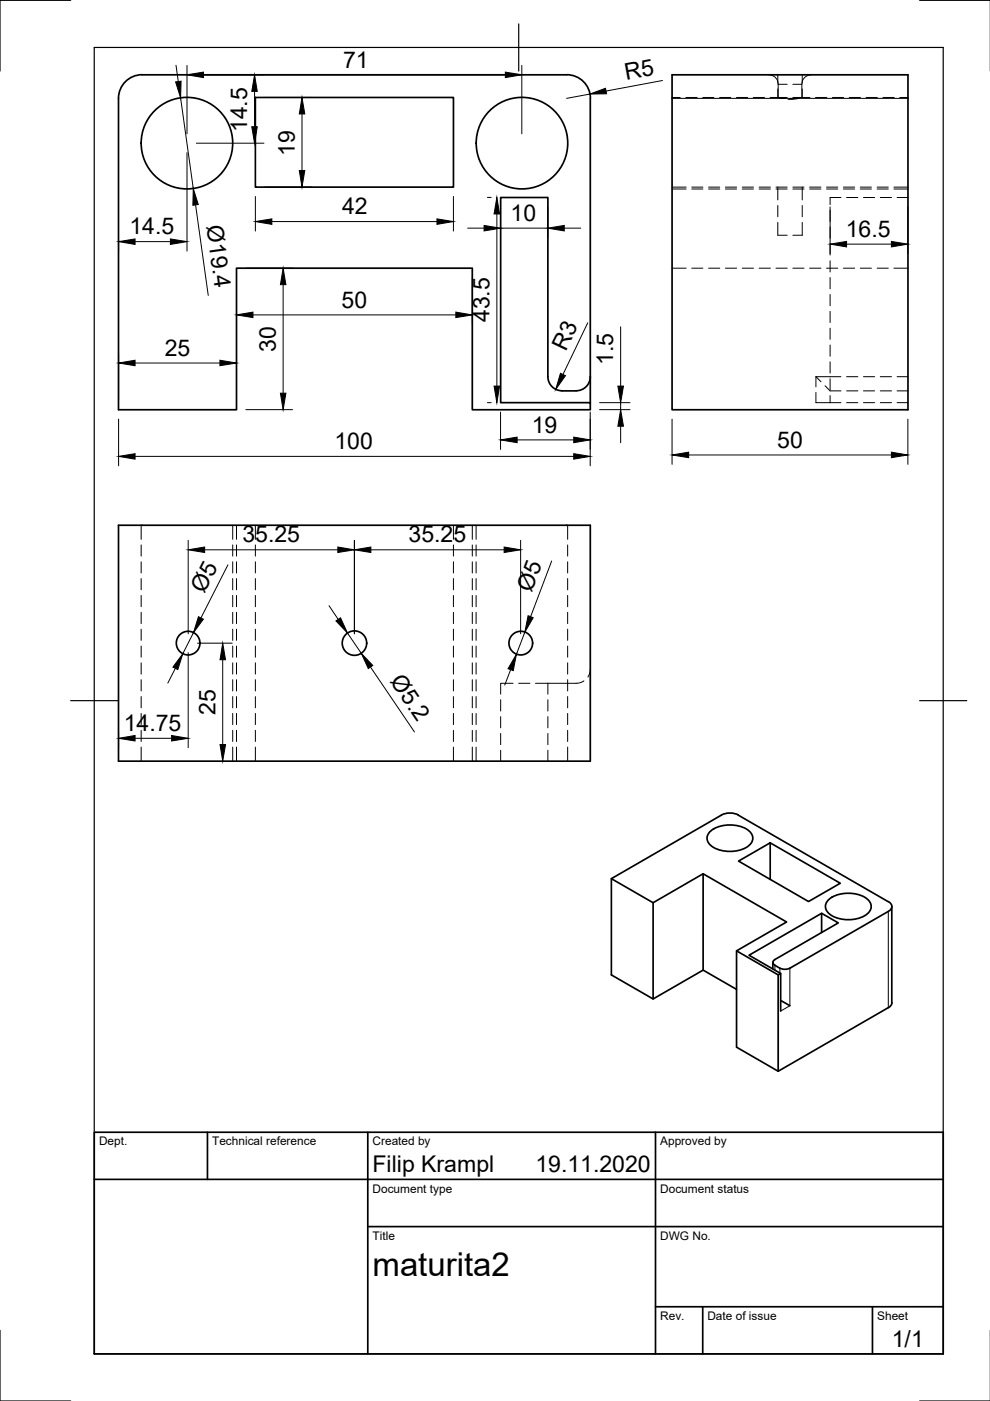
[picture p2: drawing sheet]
<svg xmlns="http://www.w3.org/2000/svg" width="210mm" height="297mm" viewBox="0 0 210 297" stroke-linecap="round" stroke-linejoin="round" font-family="sans-serif">
<!-- layer: Visible -->
<g fill="none" stroke="#000" stroke-width=".36">
<path d="M142.5 15.9h50v71h-50zM54.1 20.7h42v19h-42zM125.2 20.9v64.5M125.2 20.8a5 5 0 0 0-5-4.9l-90.1-.1a5 5 0 0 0-5 5.1v66h25v-30h50v30h25.1v-1.5h-19v-43.5h10v38a2.99 2.99 0 0 0 3 3M125.2 79.9a2.99 2.99 0 0 1-3 3M119.1 82.9h3.1M25.1 111.4h100.1v50h-100.1zM150.7 176.2a7.1 7.1 0 0 1 8.1 0 2.01 2.01 0 0 1 .8 1.9 2.01 2.01 0 0 1-1.4 1.6 7.3 7.3 0 0 1-7.5-.4 1.89 1.89 0 0 1 0-3.1zM163.3 178.7v7.7M129.6 186.3l8.9 5.1 10.6-6.1 17.7 10.2-10.6 6.1 8.8 5.1 .5-.3-6.7-3.9 15.4-8.9 3.5 2.1-13.4 7.7a.64 .64 0 0 0-.4 .6 .64 .64 0 0 0 .4 .6l1.1 .7M138.5 191.4v20.4M149.1 185.3v20.4"/>
<path d="M156.6 182.6l6.7-3.9 14.9 8.6-6.8 3.8zM174.2 193.6v4.1M175.8 190.6a7.1 7.1 0 0 1 8.1 0 2.01 2.01 0 0 1 .8 2 2.01 2.01 0 0 1-1.4 1.6 7.3 7.3 0 0 1-7.5-.5 1.89 1.89 0 0 1 0-3.1zM188.3 191.2l-31.8-18.4a3.9 3.9 0 0 0-3.5 0l-23.4 13.5v20.4l8.9 5.1 10.6-6.1 7.1 4.1M188.3 193.2l-20.8 12.1M188.4 191.2a1.08 1.08 0 0 1 .7 1 1.08 1.08 0 0 1-.7 1M189.1 192.2v20.4M156.2 201.6v20.4l8.8 5.1M163.9 204.1v1.3M165 206.7v20.4l23.3-13.5M165.4 205.3a2.33 2.33 0 0 0 2.1 0M165.5 212.1l2 1.1"/>
<path d="M165.5 206.4v8M189.1 212.6a1.26 1.26 0 0 1-.7 1"/>
<circle cx="39.6" cy="30.4" r="9.7"/>
<circle cx="110.7" cy="30.4" r="9.7"/>
<circle cx="39.9" cy="136.4" r="2.51"/>
<circle cx="75.2" cy="136.4" r="2.59"/>
<circle cx="110.4" cy="136.4" r="2.51"/>
</g>
<!-- layer: Hidden -->
<g fill="none" stroke="#000" stroke-width=".21">
<path d="M163 15.9a1.97 1.97 0 0 1 2 2v2.8M164.9 15.9v1.8M164.9 18.9v1.8M170.1 15.9v1.8M170.1 18.9v1.8M172 15.9a1.97 1.97 0 0 0-2 2v2.8M142.5 20.7h1.7M142.5 39.7h3M145.4 20.7h2.4M146.7 39.7h2.3M149 20.7h2.4M150.2 39.7h2.4"/>
<path d="M152.6 20.7h2.3M153.8 39.7h2.4M156.1 20.7h2.4M157.4 39.7h2.4M159.7 20.7h2.4M161 39.7h2.3M163.3 20.7h3.6M164.5 39.7h2.4M164.9 39.7v2.7M166.5 20.9l-1.5-.2 .9 .2M168.1 20.7h3.6M168.1 39.7h2.4"/>
<path d="M169.4 20.8l-1.9 .1M169.4 20.8l-2.3 .2M170.1 39.7v2.7M171.7 39.7h2.4M172.9 20.7h2.4M175.2 39.7h2.4M176.5 20.7h2.4M178.8 39.7h2.4M180.1 20.7h2.3M182.4 39.7h2.4M183.6 20.7h2.4M186 39.7h2.3"/>
<path d="M187.2 20.7h2.4M189.5 39.7h3M190.8 20.7h1.7M142.5 56.9h3M142.5 40.1h3M146.7 56.9h2.3M146.7 40.1h2.3M150.2 56.9h2.4M150.2 40.1h2.4M153.8 56.9h2.4M153.8 40.1h2.4M157.4 56.9h2.4"/>
<path d="M157.4 40.1h2.4M161 56.9h2.3M161 40.1h2.3M164.5 56.9h2.4M164.5 40.1h2.4M164.9 47.1v2.8h2M164.9 43.6v2.4M168.1 56.9h2.4M168.1 40.1h2.4M170.1 47.1v2.8h-2M170.1 43.6v2.4M171.7 56.9h2.4"/>
<path d="M171.7 40.1h2.4M175.2 56.9h2.4M175.2 40.1h2.4M176 44.6v2.4M176 48.1v2.4M176 51.7v2.4M176 55.3v2.4M176 58.9v2.3M178.3 41.9h-2.3v1.5M178.8 56.9h2.4M178.8 40.1h2.4M179.5 41.9h2.4"/>
<path d="M182.4 56.9h2.4M182.4 40.1h2.4M183.1 41.9h2.3M186 56.9h2.3M186 40.1h2.3M186.6 41.9h2.4M189.5 56.9h3M189.5 40.1h3M190.2 41.9h2.3M173 79.9l1.1 1M176 62.4v2.4M176 66v2.4"/>
<path d="M176 69.6v2.4M176 73.1v2.4M176 76.7v2.4M173 85.4h3M174.9 81.8l1.1 1.1h2.3M176 85.4h2.3M176 80.3v2.4M176 83.9v1.5M179.5 82.9h2.4M179.5 85.4h2.4M183.1 82.9h2.3M183.1 85.4h2.3"/>
<path d="M186.6 82.9h2.4M186.6 85.4h2.4M190.2 82.9h2.3M190.2 85.4h2.3M29.9 111.4v2.9M29.9 115.5v2.4M29.9 119.1v2.4M49.3 111.4v2.9M49.3 115.5v2.4M49.3 119.1v2.4M50.1 111.4v2.9M50.1 115.5v2.4"/>
<path d="M50.1 119.1v2.4M54.1 111.4v2.9M54.1 115.5v2.4M54.1 119.1v2.4M96.1 111.4v2.9M96.1 115.5v2.4M96.1 119.1v2.4M100.1 111.4v2.9M100.1 115.5v2.4M100.1 119.1v2.4M100.9 111.4v2.9M100.9 115.5v2.4"/>
<path d="M100.9 119.1v2.4M120.4 111.4v2.9M120.4 115.5v2.4M120.4 119.1v2.4M29.9 122.7v2.4M29.9 126.2v2.4M29.9 129.8v2.4M29.9 133.4v2.4M29.9 137v2.3M49.3 122.7v2.4M49.3 126.2v2.4M49.3 129.8v2.4"/>
<path d="M49.3 133.4v2.4M49.3 137v2.3M50.1 122.7v2.4M50.1 126.2v2.4M50.1 129.8v2.4M50.1 133.4v2.4M50.1 137v2.3M54.1 122.7v2.4M54.1 126.2v2.4M54.1 129.8v2.4M54.1 133.4v2.4M54.1 137v2.3"/>
<path d="M96.1 122.7v2.4M96.1 126.2v2.4M96.1 129.8v2.4M96.1 133.4v2.4M96.1 137v2.3M100.1 122.7v2.4M100.1 126.2v2.4M100.1 129.8v2.4M100.1 133.4v2.4M100.1 137v2.3M100.9 122.7v2.4M100.9 126.2v2.4"/>
<path d="M100.9 129.8v2.4M100.9 133.4v2.4M100.9 137v2.3M120.4 122.7v2.4M120.4 126.2v2.4M120.4 129.8v2.4M120.4 133.4v2.4M120.4 137v2.3M29.9 140.5v2.4M29.9 144.1v2.4M29.9 147.7v2.4M29.9 151.3v2.3"/>
<path d="M29.9 154.8v2.4M29.9 158.4v3M49.3 140.5v2.4M49.3 144.1v2.4M49.3 147.7v2.4M49.3 151.3v2.3M49.3 154.8v2.4M49.3 158.4v3M50.1 140.5v2.4M50.1 144.1v2.4M50.1 147.7v2.4M50.1 151.3v2.3"/>
<path d="M50.1 154.8v2.4M50.1 158.4v3M54.1 140.5v2.4M54.1 144.1v2.4M54.1 147.7v2.4M54.1 151.3v2.3M54.1 154.8v2.4M54.1 158.4v3M96.1 140.5v2.4M96.1 144.1v2.4M96.1 147.7v2.4M96.1 151.3v2.3"/>
<path d="M96.1 154.8v2.4M96.1 158.4v3M100.1 140.5v2.4M100.1 144.1v2.4M100.1 147.7v2.4M100.1 151.3v2.3M100.1 154.8v2.4M100.1 158.4v3M100.9 140.5v2.4M100.9 144.1v2.4M100.9 147.7v2.4M100.9 151.3v2.3"/>
<path d="M100.9 154.8v2.4M100.9 158.4v3M106.2 148.4v2.4M106.2 151.9v2.4M106.2 155.5v2.4M106.2 159.1v2.3M108.8 144.9h-2.6v2.3M110 144.9h2.4M113.5 144.9h2.7M116.2 144.9v2.3M116.2 148.4v2.4M116.2 151.9v2.4"/>
<path d="M116.2 155.5v2.4M116.2 159.1v2.3M120.4 140.5v2.4M120.4 144.1v2.4M120.4 147.7v2.4M120.4 151.3v2.3M120.4 154.8v2.4M120.4 158.4v3M123.8 144.4l-1.2 .5h-6.4M125.2 141.9l-.1 .7-.4 .9"/>
</g>
<!-- layer: Visible Narrow -->
<path d="M142.5 20.9h50M188.3 193.2v20.4M164.3 204.7v1M165.4 205.3v1M167.5 205.3v7.9l-2 1.2" fill="none" stroke="#000" stroke-width=".21"/>
<!-- layer: Hidden Narrow -->
<path d="M165 17.9h1.9M168.1 17.9h1.9M178.3 79.9h-5.3v2.1M179.5 79.9h2.4M183.1 79.9h2.3M186.6 79.9h2.4M190.2 79.9h2.3M173 83.2v2.2" fill="none" stroke="#000" stroke-width=".21"/>
<!-- layer: Border -->
<path d="M15 .1h-15v15M20 10.1h180v276.9h-180zM110 5.1v10M195 .1h15M15 148.6h10M195 148.6h10M0 282.1v14.9h15M195 297h15" fill="none" stroke="#000" stroke-width=".25"/>
<!-- layer: TitleBlock -->
<path d="M20 240.1h180v46.9h-180zM20 250h180M44 240.1v9.9M78 240.1v46.9M139 240.1v46.9M78 260.1h122M139 277.1h61M149 277.1v9.9M185 277.1v9.9" fill="none" stroke="#000" stroke-width=".36"/>
<!-- layer: Dimensions -->
<g fill="none" stroke="#000" stroke-width=".21">
<path d="M37.3 13.8l.5 3.5M39.6 13.9v14.5M41.6 15.9h65.5M54 19.4v7.5M110.6 13.9v14.5M125.1 19.9l-5 1M140.5 17.1l-12 2.2M38.3 20.8l2.7 19.2M39.6 32.4v20.8M41.6 30.4h14.4M56.1 39.7h9.9M56.1 20.7h9.9"/>
<path d="M64 24.2v12M25.1 50.9v2.3M28.6 51.2h7.5M41.5 43.4l2.7 19.2M50.1 58.9v9.9M52.1 56.9h9.9M54.1 41.7v7.3M57.6 47h35M96.1 41.7v7.3M99.1 48.4h3.5M100.1 58.9v9.9M103.3 41.9h.8"/>
<path d="M105.3 45.4v36.5M106.1 43.9v6.5M106.1 48.4h10M116.1 43.9v6.5M119.6 48.4h3.5M176 43.9v9.9M179.5 51.8h9.5M192.5 43.9v9.9M25.1 75v9.9M28.6 77h18M50.1 75v9.9M53.6 66.8h43"/>
<path d="M60 60.4v23M124.6 68.5l-5.2 10.9M131.6 69.3v12.6M25.1 88.9v9.9M28.6 96.8h93M52.1 86.9h9.9M103.3 85.4h.8M106.1 87.4v7.9M109.6 93.3h12M125.1 87.4v11.4M127.1 86.9h6.5M127.1 85.4h6.5"/>
<path d="M131.6 85.4v1.5M131.6 90.4v3.5M142.5 88.9v9.6M146 96.5h43M192.5 88.9v9.6M39.9 114.6v19.8M43.4 116.6h28.2M48.3 119.8l-5.7 11.2M75.1 114.6v19.8M78.6 116.6h28.3M110.4 114.6v19.8M117 118.9l-4.5 11.9"/>
<path d="M39.9 138.4v20.1M41 134.1l-2.2 4.5M41.9 136.4h7.3M47.2 139.9v18M69.8 128.4l1.9 2.9M73.7 134.2l2.9 4.3M111.3 134l-1.8 4.7M25.1 155.2v3.3M28.6 156.5h7.8M37.2 141.7l-1.6 3.1M78.5 141.4l9.4 13.8M108.3 142l-1.3 3.3"/>
</g>
<g fill="#000" stroke="#000" stroke-width=".21">
<path d="M37.2 17.4l1.2-.2-.1 3.6zM39.6 15.9l3.5-.6v1.2zM54 15.9l.5 3.5h-1.1zM107.1 15.3l3.5 .6-3.5 .6zM125.1 19.9l3.3-1.2 .2 1.2zM53.4 26.9h1.1l-.5 3.5zM63.5 36.2h1.1l-.6 3.5zM64 20.7l.6 3.5h-1.1zM25.1 51.2l3.5-.5v1.1zM36.1 50.7l3.5 .5-3.5 .6zM41 40l1 3.4-1.1 .1zM54.1 47l3.5-.6v1.2z"/>
<path d="M92.6 46.4l3.5 .6-3.5 .6zM102.6 47.8l3.5 .6-3.5 .6zM105.3 41.9l.6 3.5h-1.1zM116.1 48.4l3.5-.6v1.2zM176 51.8l3.5-.6v1.2zM189 51.2l3.5 .6-3.5 .6zM25.1 77l3.5-.6v1.1zM46.6 76.4l3.5 .6-3.5 .5zM50.1 66.8l3.5-.6v1.1zM60 56.9l.6 3.5h-1.1zM96.6 66.2l3.5 .6-3.5 .5zM118.8 79.1l1.1 .6-2.1 2.9z"/>
<path d="M25.1 96.8l3.5-.6v1.2zM59.5 83.4h1.1l-.6 3.5zM104.8 81.9h1.1l-.6 3.5zM106.1 93.3l3.5-.6v1.2zM121.6 96.2l3.5 .6-3.5 .6zM121.6 92.7l3.5 .6-3.5 .6zM131.6 86.9l.6 3.5h-1.2zM131 81.9h1.2l-.6 3.5zM142.5 96.5l3.5-.6v1.1zM189 95.9l3.5 .6-3.5 .5zM39.9 116.6l3.5-.6v1.1zM71.6 116l3.5 .6-3.5 .5z"/>
<path d="M75.1 116.6l3.5-.6v1.1zM106.9 116l3.5 .6-3.5 .5zM42.1 130.8l1 .5-2.1 2.8zM47.2 136.4l.6 3.5h-1.1zM71.2 131.6l1-.6 1.5 3.2zM112 130.5l1.1 .5-1.8 3zM25.1 156.5l3.5-.6v1.2zM36.4 155.9l3.5 .6-3.5 .6zM38.8 138.6l-1.1 3.4-1-.6zM46.7 157.9h1.1l-.6 3.5zM76.6 138.5l2.4 2.6-.9 .6zM109.5 138.7l-.7 3.5-1.1-.4z"/>
</g>
<text font-size="7" x="79" y="270.6">maturita2</text>
<g font-size="4.9">
<text x="72.7" y="14.4">71</text>
<text x="132.7" y="16.9" transform="rotate(-11 132.7 16.9)">R5</text>
<text x="52.4" y="28" transform="rotate(-90 52.4 28)">14.5</text>
<text x="62.5" y="33" transform="rotate(-90 62.5 33)">19</text>
<text x="43.8" y="48" transform="rotate(82 43.8 48)">Ø19.4</text>
<text x="72.5" y="45.5">42</text>
<text x="108.3" y="46.8">10</text>
<text x="27.5" y="49.7">14.5</text>
<text x="179.3" y="50.2">16.5</text>
<text x="72.4" y="65.2">50</text>
<text x="103.8" y="68.3" transform="rotate(-90 103.8 68.3)">43.5</text>
<text x="34.9" y="75.4">25</text>
<text x="58.5" y="74.6" transform="rotate(-90 58.5 74.6)">30</text>
<text x="120" y="74.6" transform="rotate(-64 120 74.6)">R3</text>
<text x="130" y="77.4" transform="rotate(-90 130 77.4)">1.5</text>
<text x="70.9" y="95.2">100</text>
<text x="112.8" y="91.7">19</text>
<text x="164.8" y="94.9">50</text>
<text x="51.4" y="115">35.25</text>
<text x="86.6" y="115">35.25</text>
<text x="43.3" y="126" transform="rotate(-63 43.3 126)">Ø5</text>
<text x="112.7" y="125.7" transform="rotate(-69 112.7 125.7)">Ø5</text>
<text x="82.6" y="144.5" transform="rotate(56 82.6 144.5)">Ø5.2</text>
<text x="26.2" y="155">14.75</text>
<text x="45.7" y="151.6" transform="rotate(-90 45.7 151.6)">25</text>
<text x="79" y="248.5">Filip Krampl</text>
<text x="113.5" y="248.5">19.11.2020</text>
<text x="189.1" y="285.7">1/1</text>
</g>
<g font-size="2.5">
<text x="21" y="242.9">Dept.</text>
<text x="45" y="242.9">Technical reference</text>
<text x="79" y="242.9">Created by</text>
<text x="140" y="242.9">Approved by</text>
<text x="79" y="252.8">Document type</text>
<text x="140" y="252.8">Document status</text>
<text x="79" y="262.9">Title</text>
<text x="140" y="262.9">DWG No.</text>
<text x="140" y="279.9">Rev.</text>
<text x="150" y="279.9">Date of issue</text>
<text x="186" y="279.9">Sheet</text>
</g>
</svg>
